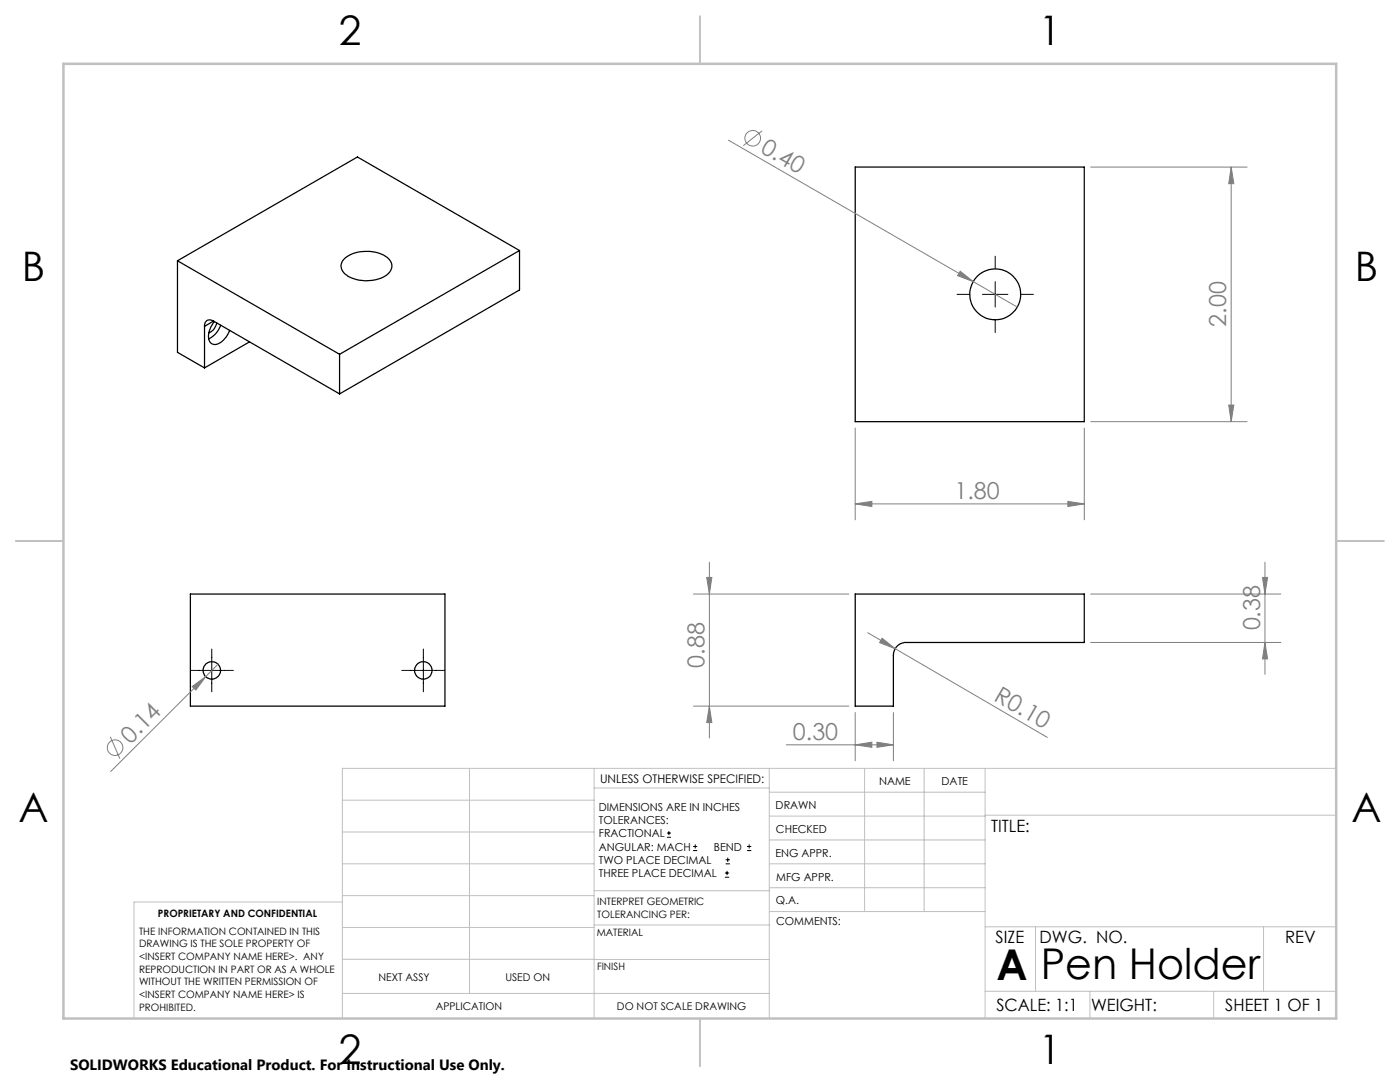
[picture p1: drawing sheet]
<svg xmlns="http://www.w3.org/2000/svg" width="279mm" height="216mm" viewBox="0 0 279 216" stroke-linecap="round" stroke-linejoin="round" font-family="sans-serif">
<g fill="none" stroke="#000" stroke-width=".25">
<path d="M170.7 33.3h45.7v50.8h-45.7zM35.4 52l32.4 18.7M35.4 52v18.3l5.4 3.1M69 51.4a7.5 7.5 0 0 1 8.5 .2 2.08 2.08 0 0 1-.7 3.5 7.6 7.6 0 0 1-7.9-.4 2 2 0 0 1 .1-3.3zM103.7 50v7.9l-35.9 20.7M103.7 50l-35.9 20.7M103.7 50l-32.4-18.7-35.9 20.7M40.8 65.1v8.3M42.6 64.1a1.09 1.09 0 0 0-1.3-.2 1.09 1.09 0 0 0-.5 1.2M42.6 64.1l25.2 14.5M42.6 64.1l-1.8 1M42.8 64.2a4 4 0 0 0-.9 4 1.55 1.55 0 0 0 2.4 0l.8-.9 .7-1.4"/>
<path d="M43.3 64.5a2.57 2.57 0 0 1-1.6 1.9M44 64.9a4.6 4.6 0 0 1-2.3 2.7M49.8 68.2l-9 5.2M67.8 70.7v7.9M38 118.5h50.8v22.4h-50.8zM170.7 118.5h45.7v9.7h-35.6a2.51 2.51 0 0 0-2.5 2.5v10.2h-7.6z"/>
<circle cx="198.6" cy="58.7" r="5.1"/>
<circle cx="42.3" cy="133.8" r="1.73"/>
<circle cx="84.5" cy="133.8" r="1.74"/>
</g>
<g fill="none" stroke="#808080" stroke-width=".2">
<path d="M145.4 28l57.6 33.3M152.1 26.1l-3.8 3M217.7 33.3h31.2M245.7 33.3l.5 3.4h-1zM245.7 33.3v50.8M191.6 54.1l2.6 2.1-3.1-1.2zM170.7 85.4v18.3M216.4 85.4v18.3M217.7 84.1h31.2M245.2 80.8h1l-.5 3.3zM138.4 118.5h31M141 115.2h1.1l-.5 3.3z"/>
<path d="M141.6 112.2v35M170.7 100.5l3.3-.5v1.1zM170.7 100.5h45.7M213.1 100l3.3 .5-3.3 .6zM217.7 118.5h37.9M252 115.2h1l-.6 3.3zM252.4 112.2v22.3M38.3 137l2.8-2-2 2.7zM41.1 135l-19 19M43.5 132.5l-2.4 2.5M173.2 126.3l35.8 20.8M176 127.4l2.6 2-3.1-1.2z"/>
<path d="M217.7 128.2h37.9M252.4 128.2l.6 3.3h-1zM22 147l1.9 4.4M138.4 140.9h31M141.6 140.9l.5 3.3h-1.1zM156.9 148.6h21.4M170.7 148.6l3.3-.5v1zM170.7 142.2v9.6M175 148.1l3.3 .5-3.3 .5zM178.3 142.2v9.6"/>
<circle cx="150.2" cy="27.6" r="1.56"/>
<circle cx="23" cy="149.2" r="1.55"/>
</g>
<g fill="none" stroke="#000" stroke-width=".2">
<path d="M191 58.7h2.5M196.1 58.7h5.1M198.6 51.1v2.6M198.6 56.2v5.1M203.7 58.7h2.5M198.6 63.8v2.6M38 133.8h8.6M42.3 129.5v8.5M80.2 133.8h8.6M84.5 129.5v8.5M133.1 167.1h.8M133.1 166.2h.8"/>
<path d="M133.5 165.8v.9M138.3 169.7h.8M138.3 168.9h.8M138.7 168.5v.8M144.7 175h.8M144.7 174.2h.8M144.8 172.4h.9M144.8 171.6h.9M145.1 173.8v.8M145.2 171.1v.9M149.1 169.7h.8M149.1 168.9h.8"/>
<path d="M149.5 168.5v.8"/>
</g>
<g fill="none" stroke="#c0c0c0" stroke-width=".2">
<path d="M68.3 159.7h50.3M93.7 153.3v44.9M118.6 153.3v49.9M118.6 157.2h34.9M153.5 153.3v49.9M153.5 158.1h43.1M172.5 153.3v28.6M184.4 153.3v28.6M196.6 153.3v49.9M266.7 153.3h-198.4v49.9M68.3 178.7h50.3M68.3 172.4h50.3"/>
<path d="M68.3 166h50.3M68.3 180h-41.6v23.2M118.6 177.7h35M153.5 167.6h43.1M153.5 162.8h43.1M153.5 172.4h43.1M153.5 177.1h43.1M196.6 162.7h70.1M68.3 198.2h85.2M68.3 191.4l85.2 .1M68.3 185.1h50.3M118.6 184.6h35"/>
<path d="M153.6 181.9h43M196.6 197.8h70.1M196.6 184.9h70.1M206.7 184.9v12.9M217.5 197.8v5.4M242.2 197.8v5.4M252.2 184.9v12.9"/>
</g>
<path d="M139.7 3.2v9.5M3.1 107.9h9.6M266.7 107.9h9.5M139.7 203.2v9.6" fill="none" stroke="#c0c0c0" stroke-width=".25"/>
<path d="M12.7 12.7h254v190.5h-254z" fill="none" stroke="#c0c0c0" stroke-width=".5"/>
<g fill="#808080">
<path d="M191.6 54.1l2.6 2.1-3.1-1.2z"/>
<path d="M38.3 137l2.8-2-2 2.7z"/>
<path d="M176 127.4l2.6 2-3.1-1.2z"/>
<path d="M213.1 100l3.3 .5-3.3 .6zM170.7 100.5l3.3-.5v1.1z"/>
<path d="M252.4 128.2l.6 3.3h-1zM252 115.2h1l-.6 3.3zM245.2 80.8h1l-.5 3.3zM245.7 33.3l.5 3.4h-1z"/>
<path d="M141 115.2h1.1l-.5 3.3zM141.6 140.9l.5 3.3h-1.1z"/>
<path d="M170.7 148.6l3.3-.5v1zM175 148.1l3.3 .5-3.3 .5z"/>
</g>
<g font-size="8.5">
<text x="198.9" y="195.5">A</text>
<text x="207.7" y="195.4">Pen Holder</text>
</g>
<g font-size="8.1">
<text x="67.6" y="8.9">2</text>
<text x="207.3" y="8.9">1</text>
<text x="4.4" y="56.2">B</text>
<text x="270.4" y="56.2">B</text>
<text x="3.7" y="164.1">A</text>
<text x="269.7" y="164.1">A</text>
<text x="67.6" y="212.4">2</text>
<text x="207.3" y="212.4">1</text>
</g>
<g font-size="4.7" fill="#808080">
<text x="151.6" y="30.3" transform="rotate(30 151.6 30.3)">0.40</text>
<text x="244.7" y="65.2" transform="rotate(-90 244.7 65.2)">2.00</text>
<text x="190.5" y="99.5">1.80</text>
<text x="251.5" y="125.8" transform="rotate(-90 251.5 125.8)">0.38</text>
<text x="140.6" y="133.2" transform="rotate(-90 140.6 133.2)">0.88</text>
<text x="198.2" y="139.6" transform="rotate(30 198.2 139.6)">R0.10</text>
<text x="26" y="148.6" transform="rotate(-45 26 148.6)">0.14</text>
<text x="158.2" y="147.6">0.30</text>
</g>
<g font-size="3.4">
<text x="197.8" y="166">TITLE:</text>
<text x="198.7" y="188.1">SIZE</text>
<text x="207.5" y="188.1">DWG. NO.</text>
<text x="256.5" y="188.2">REV</text>
<text x="198.8" y="201.7">SCALE: 1:1</text>
<text x="217.7" y="201.8">WEIGHT:</text>
<text x="244.5" y="201.7">SHEET 1 OF 1</text>
</g>
<text font-size="3" x="14" y="213.5">SOLIDWORKS Educational Product. For Instructional Use Only.</text>
<text font-size="2.4" x="119.8" y="156.2">UNLESS OTHERWISE SPECIFIED:</text>
<g font-size="2.2">
<text x="119.5" y="161.8">DIMENSIONS ARE IN INCHES</text>
<text x="154.8" y="161.4">DRAWN</text>
<text x="175.4" y="156.6">NAME</text>
<text x="187.9" y="156.7">DATE</text>
<text x="119.5" y="164.4">TOLERANCES:</text>
<text x="119.5" y="167.1">FRACTIONAL</text>
<text x="154.9" y="166.3">CHECKED</text>
<text x="119.5" y="169.7">ANGULAR: MACH</text>
<text x="119.5" y="172.4">TWO PLACE DECIMAL</text>
<text x="142.5" y="169.7">BEND</text>
<text x="154.8" y="170.9">ENG APPR.</text>
<text x="119.5" y="175">THREE PLACE DECIMAL</text>
<text x="154.9" y="175.7">MFG APPR.</text>
<text x="154.9" y="180.4">Q.A.</text>
<text x="154.9" y="184.6">COMMENTS:</text>
</g>
<g font-size="2.1">
<text x="75.5" y="195.7">NEXT ASSY</text>
<text x="100.9" y="195.7">USED ON</text>
<text x="86.9" y="201.5">APPLICATION</text>
<text x="123.1" y="201.6">DO NOT SCALE DRAWING</text>
</g>
<g font-size="2">
<text x="31.5" y="182.9">PROPRIETARY AND CONFIDENTIAL</text>
<text x="119.2" y="180.6">INTERPRET GEOMETRIC</text>
<text x="119.2" y="183.1">TOLERANCING PER:</text>
<text x="27.8" y="186.5">THE INFORMATION CONTAINED IN THIS</text>
<text x="27.8" y="189">DRAWING IS THE SOLE PROPERTY OF</text>
<text x="27.8" y="191.6">&lt;INSERT COMPANY NAME HERE&gt;. ANY</text>
<text x="119.1" y="186.7">MATERIAL</text>
<text x="27.8" y="194.1">REPRODUCTION IN PART OR AS A WHOLE</text>
<text x="27.8" y="196.6">WITHOUT THE WRITTEN PERMISSION OF</text>
<text x="119.1" y="193.5">FINISH</text>
<text x="27.8" y="199.1">&lt;INSERT COMPANY NAME HERE&gt; IS</text>
<text x="27.8" y="201.7">PROHIBITED.</text>
</g>
</svg>
